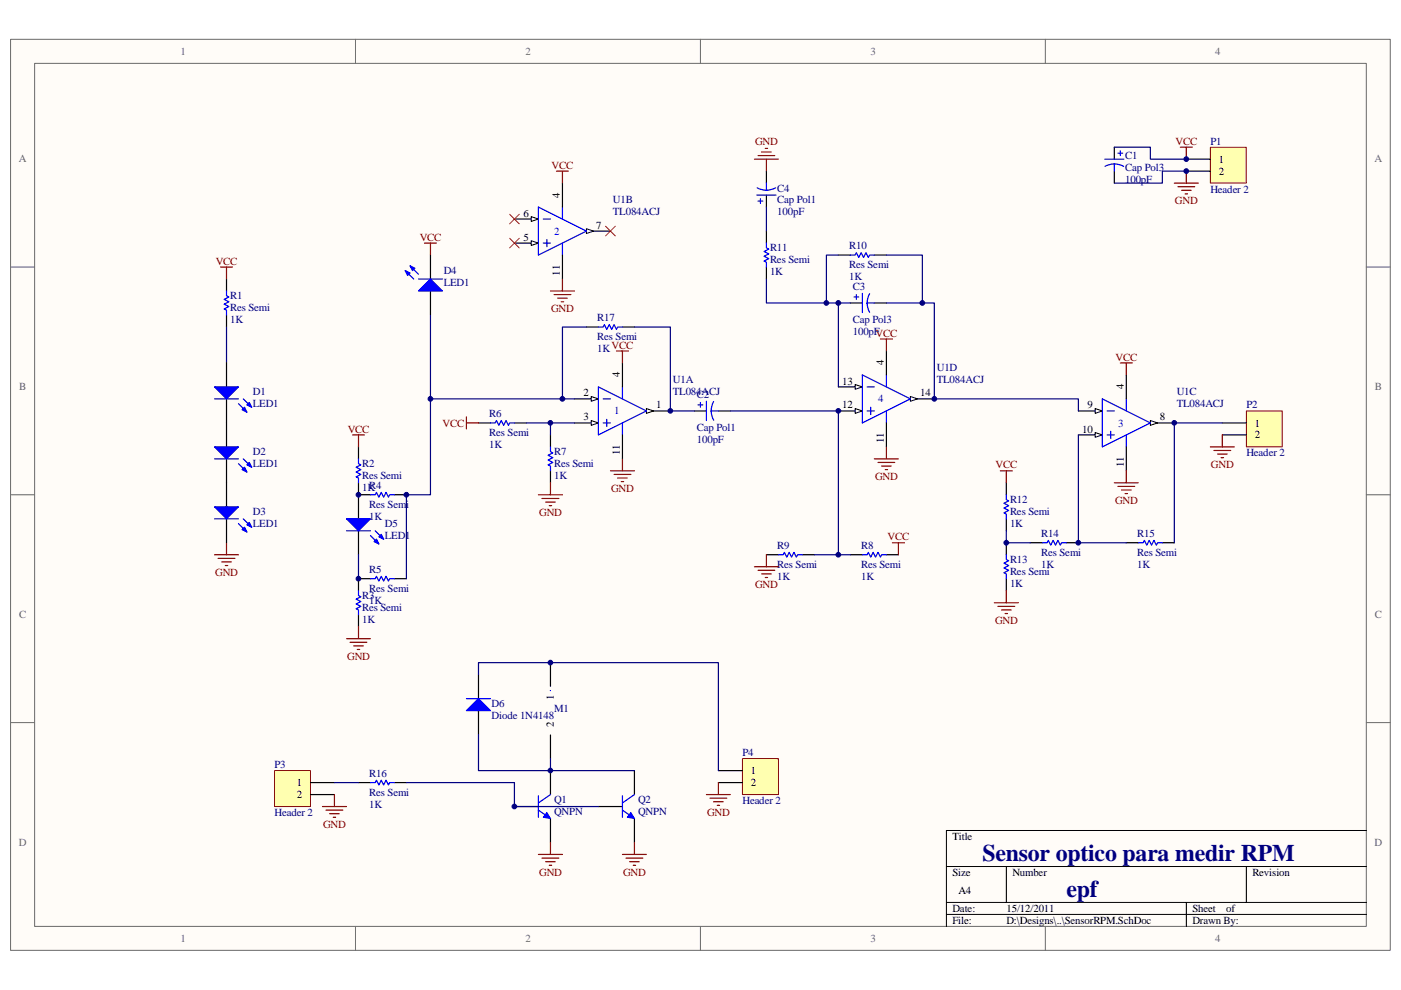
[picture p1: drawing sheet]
# Altium project SensorRPM.PrjPCB
1 sheet, 35 parts. Net scope: global (net labels, ports and power ports of the same name join across sheets).
Board file: Sensor_Motor.PcbDoc

## Sheet SensorRPM.SchDoc
size A4; PageSetup: Record=PageOptions|CenterHorizontal=True|CenterVertical=True|PrintScale=1.00|XCorrection=1.00|YCorrection=1.00|PrintKind=0|BorderSize=5000000|LeftOffset=0|BottomOffset=0|Orientation=2|PaperLength=1000|PaperWidth=1000|Scale=100|PaperSource=7|PrintQuality=-4|MediaType=1|DitherType=10|PaperKind=A4|PrintScaleMode=1

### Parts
C1  Cap Pol3  value 100pF  [C0805]
C2  Cap Pol1  value 100pF  [B]
C3  Cap Pol3  value 100pF  [C0805]
C4  Cap Pol1  value 100pF  [B]
D1  LED1  [LED-1]
D2  LED1  [LED-1]
D3  LED1  [LED-1]
D4  LED1  [LED-1]
D5  LED1  [LED-1]
D6  Diode 1N4148  [DO-35]
M1  Motor  [Motor1]  (value not drawn)
P1  Header 2  [HDR1X2]
P2  Header 2  [HDR1X2]
P3  Header 2  [HDR1X2]
P4  Header 2  [HDR1X2]
Q1  QNPN  [SOT-23B]
Q2  QNPN  [SOT-23B]
R1  Res Semi  value 1K  [2012[0805]]
R2  Res Semi  value 1K  [2012[0805]]
R3  Res Semi  value 1K  [2012[0805]]
R4  Res Semi  value 1K  [2012[0805]]
R5  Res Semi  value 1K  [2012[0805]]
R6  Res Semi  value 1K  [2012[0805]]
R7  Res Semi  value 1K  [2012[0805]]
R8  Res Semi  value 1K  [2012[0805]]
R9  Res Semi  value 1K  [2012[0805]]
R10  Res Semi  value 1K  [2012[0805]]
R11  Res Semi  value 1K  [2012[0805]]
R12  Res Semi  value 1K  [2012[0805]]
R13  Res Semi  value 1K  [2012[0805]]
R14  Res Semi  value 1K  [2012[0805]]
R15  Res Semi  value 1K  [2012[0805]]
R16  Res Semi  value 1K  [2012[0805]]
R17  Res Semi  value 1K  [2012[0805]]
U1  TL084ACJ  [632-08]  (parts A,B,C,D of 4)

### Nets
GND: C1.2 C4.2 D3.2(K) P1.2 P2.2 P3.2 P4.2 Q1.3(E) Q2.3(E) R3.1 R7.2 R9.1 R13.2 U1.11(V-)
VCC: C1.1 D4.2(K) P1.1 R1.2 R2.2 R6.2 R8.2 R12.1 U1.4(V+)
NetC2_1: C2.1 R17.2 U1.1(OUT)
NetC2_2: C2.2 R8.1 R9.2 U1.12(IN+)
NetC3_1: C3.1 R10.1 R11.2 U1.13(IN-)
NetC3_2: C3.2 R10.2 U1.9(IN-) U1.14(OUT)
NetC4_1: C4.1 R11.1
NetD1_1: D1.1(A) R1.1
NetD1_2: D1.2(K) D2.1(A)
NetD2_2: D2.2(K) D3.1(A)
NetD4_1: D4.1(A) R4.1 R5.1 R17.1 U1.2(IN-)
NetD5_1: D5.1(A) R2.1 R4.2
NetD5_2: D5.2(K) R3.2 R5.2
NetD6_1: D6.1(A) M1.2 Q1.1(C) Q2.1(C)
NetD6_2: D6.2(K) M1.1 P4.1
NetP2_1: P2.1 R15.2 U1.8(OUT)
NetP3_1: P3.1 R16.1
NetQ1_2: Q1.2(B) Q2.2(B) R16.2
NetR6_1: R6.1 R7.1 U1.3(IN+)
NetR12_2: R12.2 R13.1 R14.1
NetR14_2: R14.2 R15.1 U1.10(IN+)

Not connected (* = marked no-connect by the designer): U1 5(IN+)* 6(IN-)* 7(OUT)*

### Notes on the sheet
- Sensor optico para medir RPM
- epf
